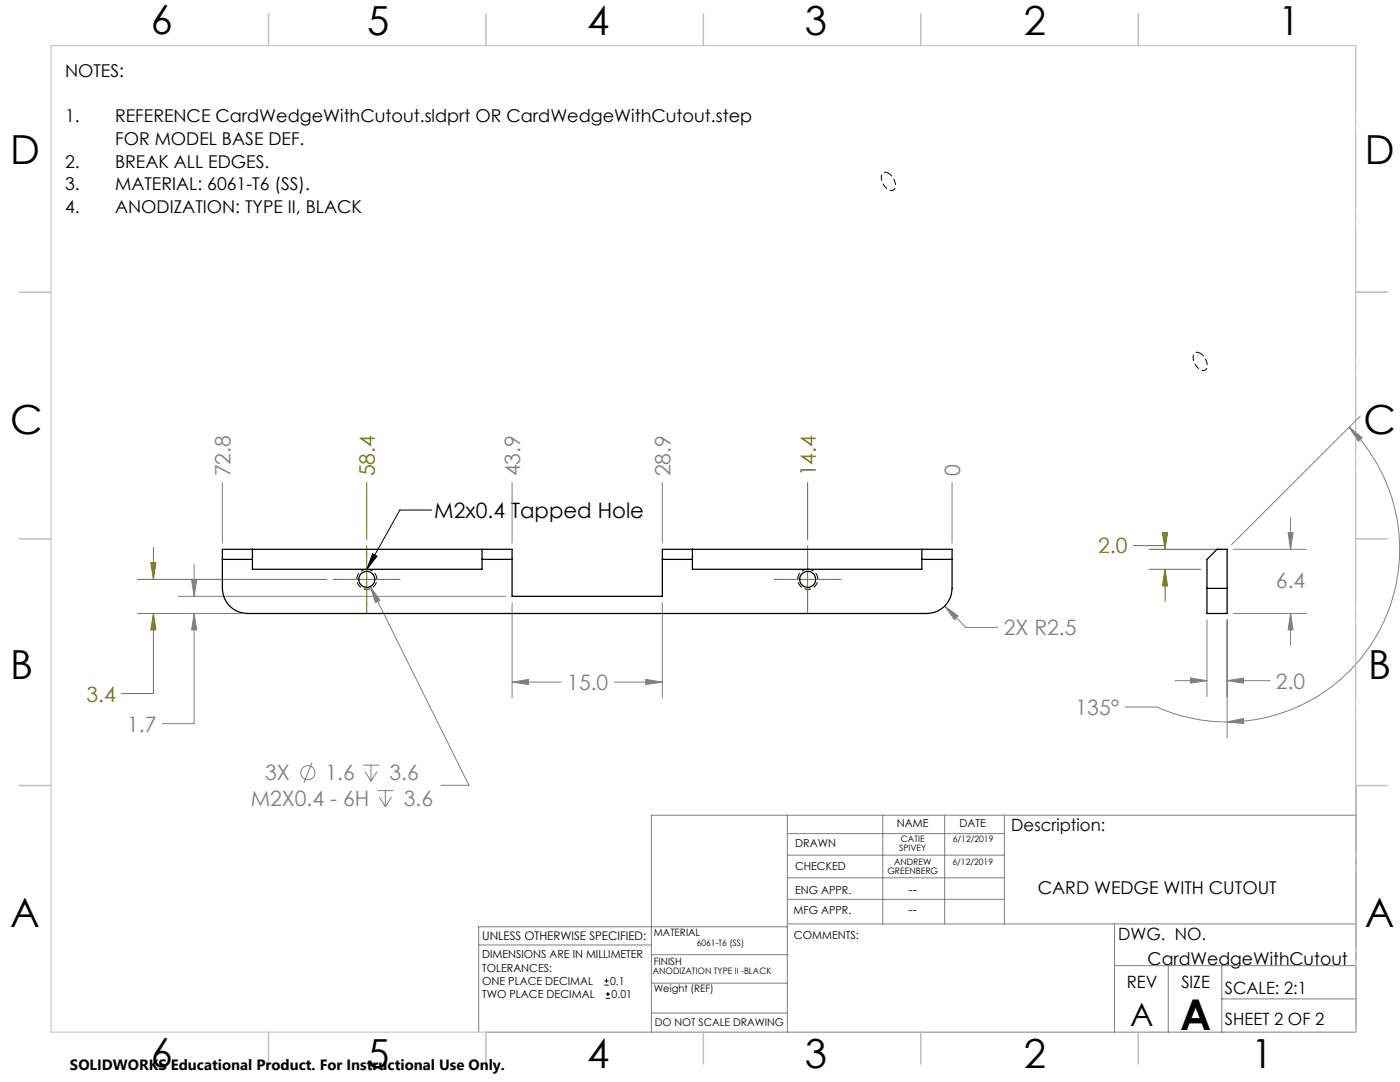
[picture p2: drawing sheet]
<svg xmlns="http://www.w3.org/2000/svg" width="279mm" height="216mm" viewBox="0 0 279 216" stroke-linecap="round" stroke-linejoin="round" font-family="sans-serif">
<path d="M74.4 110.5l.8 .5-2 2.6zM86.1 101.8h-6.3l-6.6 11.8M120.6 196.6h.9M120.6 195.7h.9M120.9 199.2h.8M120.9 198.4h.8M121 195.3v.8M121.3 197.9v.9" fill="none" stroke="#000" stroke-width=".2"/>
<g fill="none" stroke="#808080" stroke-width=".2">
<path d="M44.4 96.3v12M102.2 96.3v12M132.2 96.3v12M190 96.3v12M269.2 85.2l2.7 2.1-.8 .7zM269.2 85.2a34.4 34.4 0 0 1 7.5 37.6 34.4 34.4 0 0 1-31.8 21.2M271.5 83l-25.7 25.7M35.6 119h65.3M38.2 115.7h1.1l-.6 3.3zM38.7 112.6v6.4M73.9 117.1l1.9 2.7-.9 .4zM73.9 117.1l19.7 39.6h-5.6"/>
<path d="M246.2 109.6h14.5M257.1 106.3h1l-.5 3.3zM257.6 103.3v6.3M35.6 122.4h12.5M38.7 122.4l.6 3.3h-1.1zM38.7 122.4v22h-6.3M102.2 136.1l3.3-.5v1zM102.2 120.3v19M102.2 136.1h9.8M122.6 136.1h9.6M128.9 135.6l3.3 .5-3.3 .5zM132.2 120.3v19"/>
<path d="M188.5 120.9l2.7 2-.7 .7zM188.5 120.9l4.3 4.3h6.3M234.5 135.8h6.4M237.6 135.3l3.3 .5-3.3 .5zM240.9 123.7v15.3M244.9 135.8l3.3-.5v1zM244.9 123.7v23.5M244.9 135.8h8.6M246.2 122.4h14.5M257.6 122.4l.5 3.3h-1zM257.6 122.4v6.4M62.3 152.2l-1.7 4"/>
<path d="M72.4 152.7h3.3M72.8 154l1.2 1.9M74 152.7v3.2M75.2 154l-1.2 1.9M75.3 157.8h3.2M75.7 159l1.2 2M76.9 157.8v3.2M78.1 159l-1.2 2M224.5 141.1h6.4a34.8 34.8 0 0 0 14 2.9M244.9 144l3.2-.6 .1 1zM157.1 162.7v43.3M157.1 175.2h43.3"/>
<path d="M157.1 170.6h43.3M157.1 166.3h43.3M157.1 179.5h43.3M176.2 162.7v21.7M188.5 162.7v21.7M200.4 162.7v21.7M95.5 188.6h34.5M130 196.2h27.1M130 190.5h27.3M157.1 184.4h113.4M157.2 184.9h-61.7v21.1M222.4 184.4v21.6"/>
<path d="M222.4 192.7h48.1M233.2 192.7v13.3M243.8 199.3h26.7M243.8 192.7v13.3M97 206h173.5M130 202.1h27.1M270.6 204.5v-41.8h-140.6v43.3"/>
<circle cx="61.5" cy="154.2" r="1.41"/>
</g>
<g fill="none" stroke="#808000" stroke-width=".2">
<path d="M73.2 96.3v11.4M161.2 96.3v11.4M27.4 115.6h37.8M30.1 112.3h1l-.5 3.3zM30.6 109.3v6.3M66.5 115.6h13.4M73.2 108.9v13.4M154.5 115.6h13.4M161.2 108.9v13.4M226.2 108.9h6.3v.7M229.3 113.6h10.3M229.3 109.6h14.3"/>
<path d="M232 106.3h1l-.5 3.3zM232.5 113.6l.5 3.3h-1zM232.5 113.6v6.3M27.4 122.4h20.7M30.6 122.4v16h-6.3M30.6 122.4l.5 3.3h-1z"/>
</g>
<path d="M177.3 34.6a2.54 2.54 0 0 1 1.1 3.2 1.54 1.54 0 0 1-2-.9 1.78 1.78 0 0 1 0-2.5h.5l.4 .2M239.5 70.5a2.54 2.54 0 0 1 1.1 3.3 1.54 1.54 0 0 1-2-1 1.78 1.78 0 0 1 0-2.5h.5l.4 .2" fill="none" stroke="#000" stroke-width=".2" stroke-dasharray="1.3 .6" stroke-dashoffset=".4" stroke-linecap="butt"/>
<path d="M73.2 113.6a2 2 0 0 1 1.8 2.9 2 2 0 0 1-3.5 .2 2 2 0 0 1 1.5-3.1h.2M161.2 113.6a2 2 0 0 1 1.8 2.9 2 2 0 0 1-3.5 .2 2 2 0 0 1 1.5-3.1h.2" fill="none" stroke="#000" stroke-width=".2" stroke-dasharray="1.3 .6" stroke-dashoffset=".1" stroke-linecap="butt"/>
<path d="M270.6 156.7v49.2" fill="none" stroke="#808080" stroke-width=".2" stroke-dasharray="15.2 1.3 1.3 1.3" stroke-dashoffset="2.1"/>
<path d="M270.6 9.1v49.2M270.6 58.3v49.2M270.6 107.5v49.2" fill="none" stroke="#c0c0c0" stroke-width=".2" stroke-dasharray="15.2 1.3 1.3 1.3" stroke-dashoffset="2.1"/>
<path d="M270.5 58.3h6.4M270.5 156.7h6.4M97 206h-86.8v-196.9h260.3v196.9" fill="none" stroke="#c0c0c0" stroke-width=".2"/>
<g fill="none" stroke="#c0c0c0" stroke-width=".3">
<path d="M53.6 2.8v6.3M97 2.8v6.3M140.4 2.8v6.3M183.8 2.8v6.3M227.2 2.8v6.3M3.8 58.3h6.4M270.5 58.3h6.4M3.8 107.5h6.4M270.5 107.5h6.4M3.8 156.7h6.4M270.5 156.7h6.4M53.6 206v6.3"/>
<path d="M97 206v6.3M140.4 206v6.3M183.8 206v6.3M227.2 206v6.3"/>
</g>
<path d="M30.1 112.3h1l-.5 3.3zM30.6 122.4l.5 3.3h-1zM232.5 113.6l.5 3.3h-1zM232 106.3h1l-.5 3.3z" fill="#808000"/>
<path d="M73.9 117.1l1 3.1 .9-.4zM38.7 122.4l.6 3.3h-1.1zM38.2 115.7h1.1l-.6 3.3zM188.5 120.9l2 2.7 .7-.7zM102.2 136.1l3.3-.5v1zM128.9 135.6l3.3 .5-3.3 .5zM257.1 106.3h1l-.5 3.3zM257.6 122.4l.5 3.3h-1zM244.9 135.8l3.3-.5v1zM237.6 135.3l3.3 .5-3.3 .5zM244.9 144l3.2-.6 .1 1zM269.2 85.2l2.7 2.1-.8 .7z" fill="#808080"/>
<path d="M74.4 110.5l.8 .5-2 2.6z" fill="#000"/>
<g fill="none" stroke="#000" stroke-width=".25">
<path d="M44.4 109.6h57.8v9.4h30v-9.4h57.8v7.8a5 5 0 0 1-5 5h-135.6a5 5 0 0 1-5-5zM44.4 111.6h6M50.4 109.6v4h45.8v-4M96.2 111.6h6M132.2 111.6h6M138.2 109.6v4h45.8v-4M184 111.6h6M240.9 117.4v5h4v-5M240.9 117.4v-5.8l2-2h2v7.8M240.9 117.4h4"/>
<circle cx="73.2" cy="115.6" r="1.61"/>
<circle cx="161.2" cy="115.6" r="1.6"/>
</g>
<text font-size="8.5" x="235.5" y="205.4">A</text>
<g font-size="8">
<text x="30.1" y="6.8">6</text>
<text x="73.3" y="6.9">5</text>
<text x="117.2" y="6.9">4</text>
<text x="160.6" y="6.9">3</text>
<text x="204.3" y="6.9">2</text>
<text x="255.1" y="6.9">1</text>
<text x="2.1" y="32.7">D</text>
<text x="272.4" y="32.7">D</text>
<text x="2.1" y="86.5">C</text>
<text x="272.1" y="86.5">C</text>
<text x="2.1" y="135.6">B</text>
<text x="273.1" y="135.6">B</text>
<text x="2.1" y="185.1">A</text>
<text x="272.4" y="185.1">A</text>
<text x="30.1" y="212.9">6</text>
<text x="73.3" y="213">5</text>
<text x="117.2" y="213">4</text>
<text x="160.6" y="213">3</text>
<text x="204.3" y="213">2</text>
<text x="249.7" y="213">1</text>
</g>
<text font-size="6.3" x="225.6" y="204.6">A</text>
<g font-size="4.2" fill="#808080">
<text x="46" y="95.1" transform="rotate(-90 46 95.1)">72.8</text>
<text x="103.8" y="95.1" transform="rotate(-90 103.8 95.1)">43.9</text>
<text x="133.8" y="95.1" transform="rotate(-90 133.8 95.1)">28.9</text>
<text x="191.6" y="95.1" transform="rotate(-90 191.6 95.1)">0</text>
<text x="254.6" y="117.4">6.4</text>
<text x="200.3" y="126.8">2X R2.5</text>
<text x="113.2" y="137.7">15.0</text>
<text x="254.6" y="137.4">2.0</text>
<text x="214.6" y="142.7">135°</text>
<text x="25.4" y="146">1.7</text>
<text x="52.9" y="155.7">3X</text>
<text x="65" y="155.7">1.6</text>
<text x="77.7" y="155.7">3.6</text>
<text x="50" y="160.8">M2X0.4 - 6H</text>
<text x="80.6" y="160.8">3.6</text>
</g>
<g font-size="4.2" fill="#808000">
<text x="74.8" y="95.1" transform="rotate(-90 74.8 95.1)">58.4</text>
<text x="162.8" y="95.1" transform="rotate(-90 162.8 95.1)">14.4</text>
<text x="219.1" y="110.4">2.0</text>
<text x="17.2" y="140">3.4</text>
</g>
<text font-size="4.2" x="86.7" y="103.4">M2x0.4 Tapped Hole</text>
<g font-size="3.5">
<text x="13" y="15.4">NOTES:</text>
<text x="13" y="24.4">1.</text>
<text x="23" y="24.4">REFERENCE CardWedgeWithCutout.sldprt OR CardWedgeWithCutout.step</text>
<text x="23" y="28.9">FOR MODEL BASE DEF.</text>
<text x="13" y="33.5">2.</text>
<text x="23" y="33.5">BREAK ALL EDGES.</text>
<text x="13" y="38">3.</text>
<text x="23" y="38">MATERIAL: 6061-T6 (SS).</text>
<text x="13" y="42.5">4.</text>
<text x="23" y="42.5">ANODIZATION: TYPE II, BLACK</text>
<text x="207.1" y="178.4">CARD WEDGE WITH CUTOUT</text>
<text x="229" y="192.5">CardWedgeWithCutout</text>
</g>
<g font-size="3.4">
<text x="201.8" y="165.9">Description:</text>
<text x="223.2" y="187.6">DWG. NO.</text>
<text x="224.9" y="197.2">REV</text>
<text x="235.8" y="197.2">SIZE</text>
<text x="244.4" y="198.4">SCALE: 2:1</text>
<text x="244.4" y="204.6">SHEET 2 OF 2</text>
</g>
<text font-size="3" x="14" y="213.5">SOLIDWORKS Educational Product. For Instructional Use Only.</text>
<g font-size="2.5">
<text x="181.3" y="178.3">--</text>
<text x="181.3" y="182.3">--</text>
</g>
<text font-size="2.4" x="96.2" y="187.5">UNLESS OTHERWISE SPECIFIED:</text>
<g font-size="2.2">
<text x="179" y="165.1">NAME</text>
<text x="191.5" y="165.1">DATE</text>
<text x="158.7" y="173.5">CHECKED</text>
<text x="158.7" y="169">DRAWN</text>
<text x="158.7" y="178.3">ENG APPR.</text>
<text x="158.4" y="182.4">MFG APPR.</text>
<text x="96.2" y="191.2">DIMENSIONS ARE IN MILLIMETER</text>
<text x="158.5" y="187.4">COMMENTS:</text>
<text x="96.2" y="193.9">TOLERANCES:</text>
<text x="96.2" y="196.5">ONE PLACE DECIMAL</text>
<text x="121.8" y="196.5">0.1</text>
<text x="96.2" y="199.2">TWO PLACE DECIMAL</text>
<text x="122.1" y="199.2">0.01</text>
</g>
<text font-size="2.1" x="130.7" y="204.6">DO NOT SCALE DRAWING</text>
<g font-size="2">
<text x="130.5" y="186.8">MATERIAL</text>
<text x="130.5" y="198">Weight (REF)</text>
<text x="130.5" y="192.5">FINISH</text>
</g>
<g font-size="1.8">
<text x="179.8" y="168">CATIE</text>
<text x="190.2" y="168">6/12/2019</text>
<text x="178.4" y="172.6">ANDREW</text>
<text x="179.5" y="169.7">SPIVEY</text>
<text x="190.1" y="172.6">6/12/2019</text>
<text x="177.1" y="174.3">GREENBERG</text>
<text x="139.1" y="188.8">6061-T6 (SS)</text>
<text x="130.3" y="194.3">ANODIZATION TYPE II -BLACK</text>
</g>
</svg>
